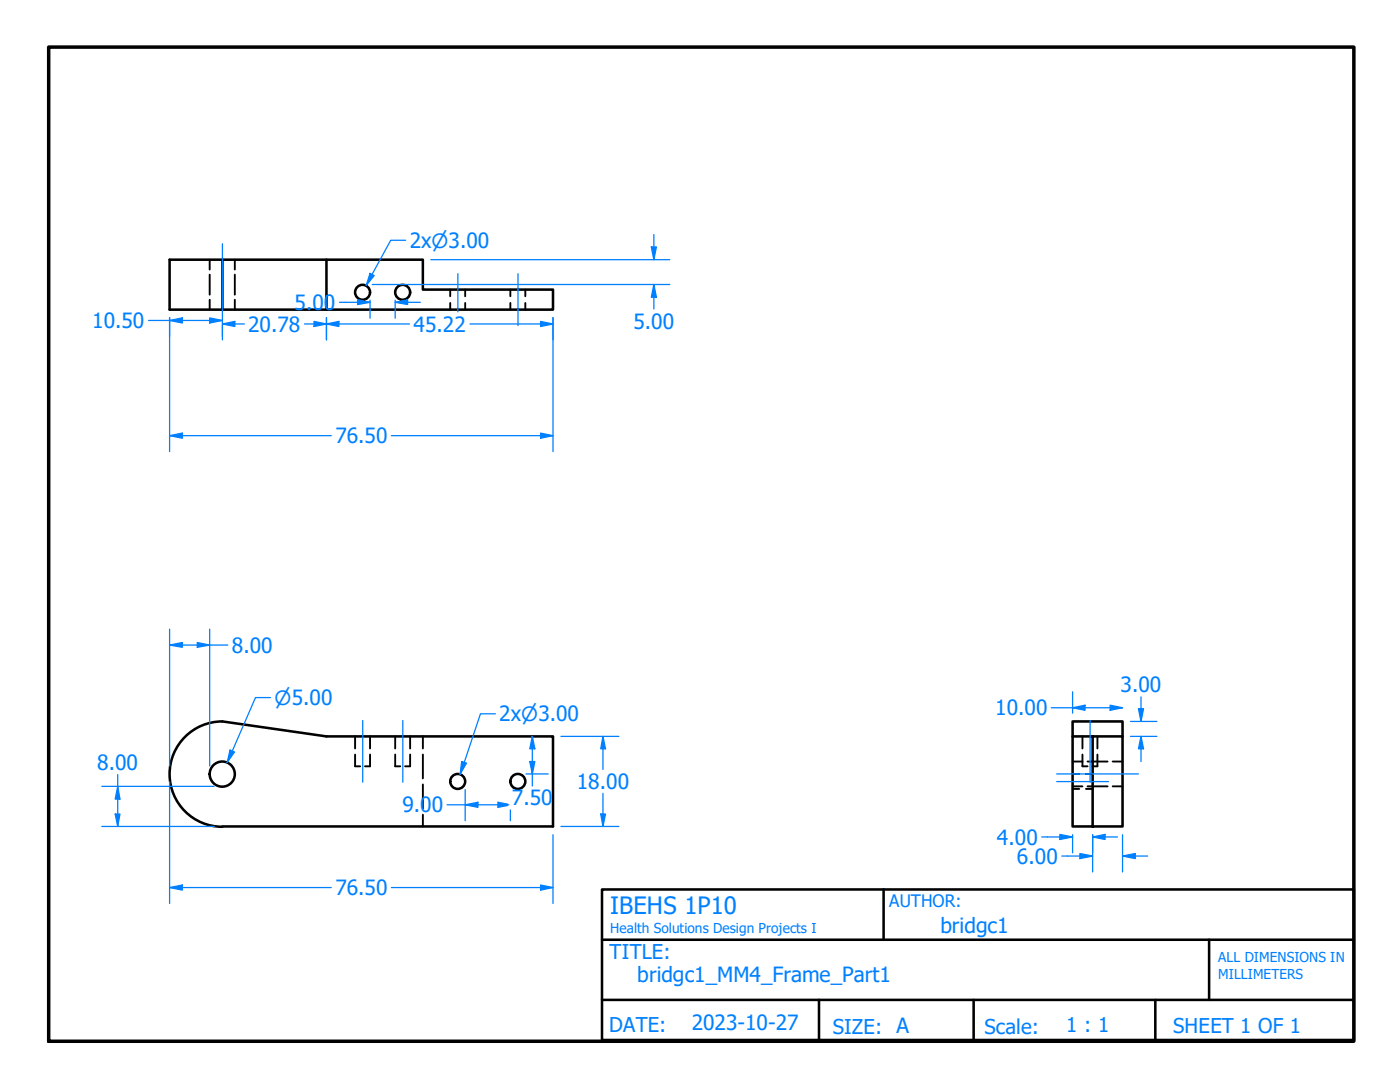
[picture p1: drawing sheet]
<svg xmlns="http://www.w3.org/2000/svg" width="279mm" height="216mm" viewBox="0 0 279 216" stroke-linecap="round" stroke-linejoin="round" font-family="sans-serif">
<!-- layer: Hidden (ANSI) -->
<g fill="none" stroke="#000" stroke-width=".38">
<path d="M41.8 51.8v2M41.8 54.8v4M41.8 59.8v2M46.9 51.8v2M46.9 54.8v4M46.9 59.8v2M89.9 57.8v1.3M92.8 57.8v1.3M101.9 57.8v1.3M104.8 57.8v1.3M89.9 60.5v1.3M92.8 60.5v1.3"/>
<path d="M101.9 60.5v1.3M104.8 60.5v1.3M70.9 150.6v2.3h1M70.9 146.9v2.5M73.9 150.6v2.3h-1.1M73.9 146.9v2.5M78.9 150.6v2.3h1M78.9 146.9v2.5M81.9 150.6v2.3h-1.1M81.9 146.9v2.5M84.4 146.9v2.5M84.4 150.6v4.7"/>
<path d="M84.4 156.5v4.9M214.1 157.4h1.3M214.1 154.4h1.3M214.1 156.9h1.9M214.1 152h1.9M216 150.6v2.3h1M216 146.9v2.5M216.7 157.4h1.4M216.7 154.4h1.4M217 156.9h4M217 152h4M219 150.6v2.3h-.9"/>
<path d="M219 146.9v2.5M222.1 156.9h1.9M222.1 152h1.9M84.4 162.6v2.3"/>
</g>
<!-- layer: Visible (ANSI) -->
<g fill="none" stroke="#000" stroke-width=".51">
<path d="M44.4 51.8h-10.6v10h10.6v-10h20.8M65.2 51.8h19.2v6h26v4h-45.2zM44.4 61.8h20.8M44.4 144a10.5 10.5 0 0 0-10.6 10.5 10.5 10.5 0 0 0 10.6 10.5M44.4 144l20.8 2.9h45.2v18h-66M214.1 146.9v-2.9h9.9v2.9M218.1 146.9v18h5.9v-18h-9.9v18h4"/>
<circle cx="72.4" cy="58.3" r="1.49"/>
<circle cx="80.4" cy="58.3" r="1.49"/>
<circle cx="44.4" cy="154.5" r="2.51"/>
<circle cx="91.3" cy="155.9" r="1.49"/>
<circle cx="103.3" cy="155.9" r="1.49"/>
</g>
<!-- layer: Title (ANSI) -->
<path d="M120.1 177.5h150.1v30h-150.1zM176.3 177.5v10M120.1 199.5h150.1M120.1 187.5h150.1M163.4 199.5v8M194.3 199.5v8M230.6 199.5v8.3M241.3 187.5v12" fill="none" stroke="#000" stroke-width=".51"/>
<!-- layer: Border (ANSI) -->
<path d="M9.7 9.4h260.5v198.4h-260.5z" fill="none" stroke="#000" stroke-width=".7"/>
<!-- layer: Dimension (ANSI) -->
<path d="M33.8 86.9h2.6" fill="none" stroke="#0080ff" stroke-width=".25"/>
<path d="M33.8 86.9l2.6-.5v1z" fill="#0080ff"/>
<path d="M33.8 86.9l2.6-.5v1zM107.9 86.9h2.5" fill="none" stroke="#0080ff" stroke-width=".25"/>
<path d="M107.9 86.4l2.5 .5-2.5 .5z" fill="#0080ff"/>
<path d="M33.8 63.4v26.7M33.8 63.9h2.6M110.4 63.4v26.7M36.4 86.9h29.7M78.1 86.9h29.8M107.9 86.4l2.5 .5-2.5 .5z" fill="none" stroke="#0080ff" stroke-width=".25"/>
<path d="M33.8 63.9l2.6-.5v1.1z" fill="#0080ff"/>
<path d="M33.8 63.9l2.6-.5v1.1zM41.8 63.9h2.6" fill="none" stroke="#0080ff" stroke-width=".25"/>
<path d="M41.8 63.4l2.6 .5-2.6 .6z" fill="#0080ff"/>
<path d="M29.7 63.9h4.1M33.8 63.4v3.7M36.4 63.9h5.4M41.8 63.4l2.6 .5-2.6 .6zM44.4 65v2.1M62.7 64.6h2.5" fill="none" stroke="#0080ff" stroke-width=".25"/>
<path d="M62.7 64.1l2.5 .5-2.5 .6z" fill="#0080ff"/>
<path d="M44.4 64.6h2.5M62.7 64.1l2.5 .5-2.5 .6z" fill="none" stroke="#0080ff" stroke-width=".25"/>
<path d="M44.4 64.6l2.5-.5v1.1z" fill="#0080ff"/>
<path d="M44.4 64.6l2.5-.5v1.1zM44.4 65v2.8M46.9 64.6h1.9M60.8 64.6h1.9M65.2 64.6h2.4M65.2 63.4v4.4" fill="none" stroke="#0080ff" stroke-width=".25"/>
<path d="M65.2 64.6l2.4-.5v1.1z" fill="#0080ff"/>
<path d="M65.2 64.6l2.4-.5v1.1zM107.9 64.6h2.5" fill="none" stroke="#0080ff" stroke-width=".25"/>
<path d="M107.9 64.1l2.5 .5-2.5 .6z" fill="#0080ff"/>
<path d="M74.2 54.8l-1.1 2.2M65.2 63.4v4.4M67.6 64.6h14.1M93.8 64.6h14.1M107.9 64.1l2.5 .5-2.5 .6zM110.4 63.4v4.4" fill="none" stroke="#0080ff" stroke-width=".25"/>
<path d="M73.9 54.5l.8 .5-1.6 2z" fill="#0080ff"/>
<path d="M73.9 54.5l.8 .5-1.6 2zM81 47.9h-3l-3.8 6.9M46.4 149.9l-1.1 2.2" fill="none" stroke="#0080ff" stroke-width=".25"/>
<path d="M45.9 149.7l.9 .4-1.5 2z" fill="#0080ff"/>
<path d="M54 139.2h-3l-4.6 10.7M45.9 149.7l.9 .4-1.5 2zM33.8 177.1h2.6" fill="none" stroke="#0080ff" stroke-width=".25"/>
<path d="M33.8 177.1l2.6-.5v1z" fill="#0080ff"/>
<path d="M33.8 177.1l2.6-.5v1zM107.9 177.1h2.5" fill="none" stroke="#0080ff" stroke-width=".25"/>
<path d="M107.9 176.6l2.5 .5-2.5 .5z" fill="#0080ff"/>
<path d="M33.8 156v24.3M214.1 141.2h2.4M36.4 177.1h29.7M78.1 177.1h29.8M107.9 176.6l2.5 .5-2.5 .5zM110.4 166.6v13.7" fill="none" stroke="#0080ff" stroke-width=".25"/>
<!-- layer: Centerline (ANSI) -->
<path d="M44.4 48.6v16.4M91.4 54.6v7.6M103.4 54.6v10.4M72.4 143.8v12.3M80.4 143.8v12.3M210.9 156h10.3M210.9 154.4h16.3M217.6 143.8v12.3" fill="none" stroke="#0080ff" stroke-width=".25"/>
<!-- layer: Dimension (ANSI) -->
<path d="M214.1 141.2l2.4-.5v1z" fill="#0080ff"/>
<path d="M214.1 141.2l2.4-.5v1zM221.6 141.2h2.4" fill="none" stroke="#0080ff" stroke-width=".25"/>
<path d="M221.6 140.7l2.4 .5-2.4 .5z" fill="#0080ff"/>
<path d="M214.1 138v4.3M209.8 141.2h4.3M216.5 141.2h5.1M221.6 140.7l2.4 .5-2.4 .5zM227.7 141.4v2.6" fill="none" stroke="#0080ff" stroke-width=".25"/>
<path d="M227.2 141.4h1l-.5 2.6z" fill="#0080ff"/>
<path d="M227.2 141.4h1l-.5 2.6zM227.7 146.9v2.5" fill="none" stroke="#0080ff" stroke-width=".25"/>
<path d="M227.7 146.9l.5 2.5h-1z" fill="#0080ff"/>
<path d="M227.7 139.1v2.3M225.6 144h5.3M225.6 146.9h5.3M227.7 146.9l.5 2.5h-1zM227.7 149.4v2.6M211.5 167h2.6" fill="none" stroke="#0080ff" stroke-width=".25"/>
<path d="M211.5 166.5l2.6 .5-2.6 .5z" fill="#0080ff"/>
<path d="M211.5 166.5l2.6 .5-2.6 .5zM218.1 167h2.4" fill="none" stroke="#0080ff" stroke-width=".25"/>
<path d="M218.1 167l2.4-.5v1z" fill="#0080ff"/>
<path d="M207.9 167h3.6M214.1 166.6v3.6M215.5 170.8h2.6M218.1 167l2.4-.5v1zM218.1 166.6v3.6M220.5 167h2.5" fill="none" stroke="#0080ff" stroke-width=".25"/>
<path d="M215.5 170.3l2.6 .5-2.6 .5z" fill="#0080ff"/>
<path d="M215.5 170.3l2.6 .5-2.6 .5zM224 170.8h2.6" fill="none" stroke="#0080ff" stroke-width=".25"/>
<path d="M224 170.8l2.6-.5v1z" fill="#0080ff"/>
<path d="M120.3 146.9v2.5M211.9 170.8h3.6M218.1 166.6v7.4M224 170.8l2.6-.5v1zM224 166.6v7.4M226.6 170.8h2.4" fill="none" stroke="#0080ff" stroke-width=".25"/>
<path d="M120.3 146.9l.5 2.5h-.9z" fill="#0080ff"/>
<path d="M120.3 146.9l.5 2.5h-.9zM120.3 162.4v2.5" fill="none" stroke="#0080ff" stroke-width=".25"/>
<path d="M119.9 162.4h.9l-.5 2.5z" fill="#0080ff"/>
<path d="M92.6 152.1l-.8 2.4M112 146.9h11.5M120.3 149.4v4.1M120.3 158.3v4.1M112 164.9h11.5M119.9 162.4h.9l-.5 2.5z" fill="none" stroke="#0080ff" stroke-width=".25"/>
<path d="M92.1 152l1 .3-1.3 2.2z" fill="#0080ff"/>
<path d="M23.5 156.9v2.5M92.1 152l1 .3-1.3 2.2zM98.9 142.4h-3l-3.3 9.7" fill="none" stroke="#0080ff" stroke-width=".25"/>
<path d="M23.5 156.9l.4 2.5h-.9z" fill="#0080ff"/>
<path d="M23.5 156.9l.4 2.5h-.9zM23.5 162.4v2.5" fill="none" stroke="#0080ff" stroke-width=".25"/>
<path d="M23 162.4h.9l-.4 2.5z" fill="#0080ff"/>
<path d="M20.3 156.9h22.4M23.5 154.6v2.3M23.5 159.4v3M20.3 164.9h22.4M23 162.4h.9l-.4 2.5zM92.8 160.6h2.6" fill="none" stroke="#0080ff" stroke-width=".25"/>
<path d="M92.8 160.6l2.6-.5v1z" fill="#0080ff"/>
<path d="M92.8 160.6l2.6-.5v1z" fill="none" stroke="#0080ff" stroke-width=".25"/>
<path d="M99.4 160.1l2.5 .5-2.5 .5z" fill="#0080ff"/>
<path d="M92.8 157.5v6.3M106.2 152v2.4M89.2 160.6h3.6M95.4 160.6h5.9M101.3 160.5l-1.9-.4v1l1.9-.4M101.9 161.6v2.2" fill="none" stroke="#0080ff" stroke-width=".25"/>
<path d="M105.7 152h1l-.5 2.4z" fill="#0080ff"/>
<path d="M105.7 152h1l-.5 2.4zM106.2 146.9v2.5" fill="none" stroke="#0080ff" stroke-width=".25"/>
<path d="M106.2 146.9l.5 2.5h-1z" fill="#0080ff"/>
<path d="M71.4 60.3h2.5M105 154.4h4.4M106.2 146.9l.5 2.5h-1zM106.2 149.4v2.6M106.2 154.4v2.4" fill="none" stroke="#0080ff" stroke-width=".25"/>
<path d="M71.4 59.8l2.5 .5-2.5 .5z" fill="#0080ff"/>
<path d="M71.4 59.8l2.5 .5-2.5 .5zM78.9 60.3h2.4" fill="none" stroke="#0080ff" stroke-width=".25"/>
<path d="M78.9 60.3l2.4-.5v1z" fill="#0080ff"/>
<path d="M73.9 59.9v3.6M78.9 59.9v3.6M130.5 56.8v2.5M67.8 60.3h3.6M78.9 60.3l2.4-.5v1zM81.3 60.3h2.6" fill="none" stroke="#0080ff" stroke-width=".25"/>
<path d="M130.5 56.8l.5 2.5h-1z" fill="#0080ff"/>
<path d="M130.5 56.8l.5 2.5h-1zM130.5 49.3v2.5" fill="none" stroke="#0080ff" stroke-width=".25"/>
<path d="M130 49.3h1l-.5 2.5z" fill="#0080ff"/>
<path d="M74.3 56.8h16.9M86 51.8h47.7M91.4 56.8h11.9M103.4 56.8h30.3M130 49.3h1l-.5 2.5zM130.5 46.8v2.5M130.5 59.3v2.4M39.4 128.7h2.4" fill="none" stroke="#0080ff" stroke-width=".25"/>
<path d="M39.4 128.2l2.4 .5-2.4 .5z" fill="#0080ff"/>
<path d="M33.8 128.7h2.6M39.4 128.2l2.4 .5-2.4 .5z" fill="none" stroke="#0080ff" stroke-width=".25"/>
<path d="M33.8 128.7l2.6-.5v1z" fill="#0080ff"/>
<path d="M33.8 128.7l2.6-.5v1zM33.8 125.5v27.3M36.4 128.7h3M41.8 128.7h3.7M41.8 125.5v27.3" fill="none" stroke="#0080ff" stroke-width=".25"/>
<text font-size="4.8" fill="#0080ff" x="121.8" y="182.3">IBEHS 1P10</text>
<g font-size="4.2" fill="#0080ff">
<text x="81.8" y="49.4">2x⌀3.00</text>
<text x="18.4" y="65.5">10.50</text>
<text x="58.8" y="61.8">5.00</text>
<text x="126.4" y="65.6">5.00</text>
<text x="49.5" y="66.2">20.78</text>
<text x="82.5" y="66.2">45.22</text>
<text x="66.9" y="88.5">76.50</text>
<text x="46.3" y="130.2">8.00</text>
<text x="99.6" y="143.9">2x⌀3.00</text>
<text x="198.6" y="142.7">10.00</text>
<text x="223.6" y="138.2">3.00</text>
<text x="19.4" y="153.7">8.00</text>
<text x="102.2" y="160.7">7.50</text>
<text x="115.1" y="157.5">18.00</text>
<text x="80.3" y="162.1">9.00</text>
<text x="198.9" y="168.5">4.00</text>
<text x="202.9" y="172.3">6.00</text>
<text x="66.9" y="178.6">76.50</text>
<text x="187.7" y="186.2">bridgc1</text>
<text x="127.2" y="196">bridgc1_MM4_Frame_Part1</text>
<text x="138" y="205.6">2023-10-27</text>
</g>
<g font-size="4.1" fill="#0080ff">
<text x="121.7" y="191.3">TITLE:</text>
<text x="121.6" y="205.9">DATE:</text>
<text x="166.2" y="206.2">SIZE: A</text>
<text x="196.5" y="206.3">Scale:</text>
<text x="212.8" y="205.9">1 : 1</text>
<text x="234.1" y="206.1">SHEET 1 OF 1</text>
</g>
<text font-size="3.9" fill="#0080ff" x="54.8" y="140.7">⌀5.00</text>
<text font-size="3.4" fill="#0080ff" x="177.5" y="181">AUTHOR:</text>
<g font-size="2.7" fill="#0080ff">
<text x="121.8" y="186.2">Health Solutions Design Projects I</text>
<text x="243.1" y="192">ALL DIMENSIONS IN</text>
<text x="243.1" y="195.3">MILLIMETERS</text>
</g>
</svg>
